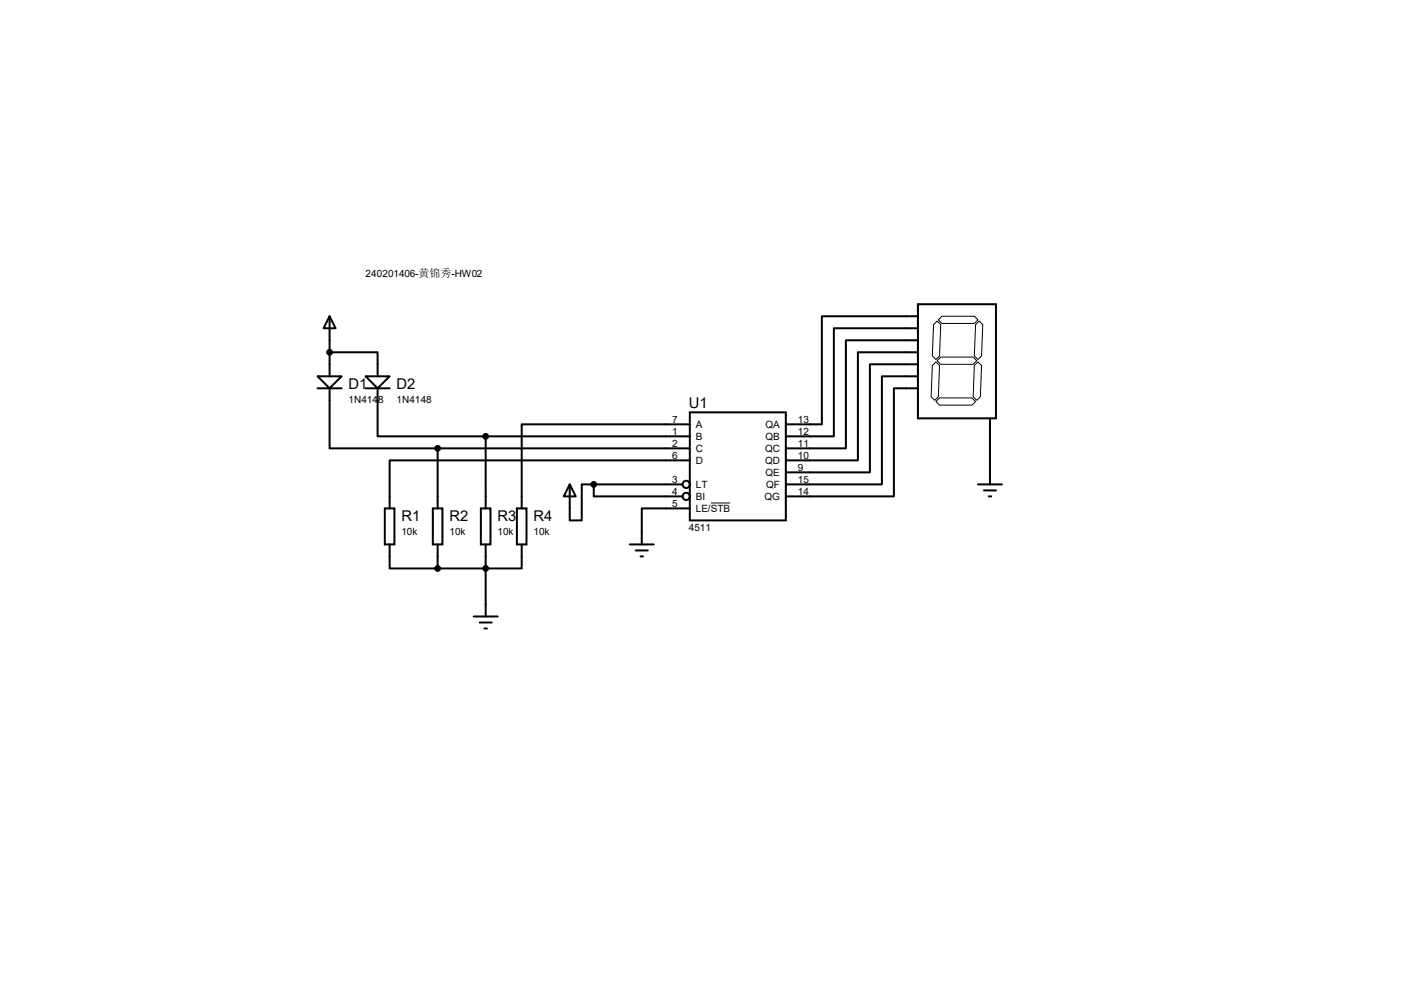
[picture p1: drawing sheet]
<svg xmlns="http://www.w3.org/2000/svg" width="297mm" height="210mm" viewBox="0 0 297 210" stroke-linecap="round" stroke-linejoin="round" font-family="sans-serif">
<g fill="none" stroke="#000" stroke-width=".42">
<path d="M67.2 79.6h5.1l-2.6 2.5zM69.7 66.9l1.3 2.5h-2.5zM69.7 74.5h10.2v5.1M69.7 66.9v12.7M77.3 79.6h5.1l-2.5 2.5zM194.2 64.3h16.5v24.2h-16.5zM194.2 66.9h-20.3v22.8h-7.7M194.2 69.4h-17.8v22.9h-10.2M194.2 72h-15.3v22.8h-12.7M194.2 74.5h-12.7v22.9h-15.3M194.2 77h-10.2v22.9h-17.8M194.2 79.6h-7.6v22.8h-20.4"/>
<path d="M67.2 82.1h5.1M69.7 82.1v12.7h22.9M77.3 82.1h5.1M79.9 82.1v10.2h22.8M92.6 94.8h53.3M92.6 94.8v12.7M102.7 92.3h43.2M102.7 92.3v15.2M145.9 87.2h20.3v22.9h-20.3zM145.9 97.4h-63.5v10.1M145.9 89.7h-35.5v17.8M194.2 82.1h-5.1v22.9h-22.9"/>
<path d="M209.4 88.5v13.9M81.4 107.5h2v7.6h-2zM82.4 115.1v5.1h10.2M91.6 107.5h2v7.6h-2zM92.6 115.1v5.1M101.7 107.5h2.1v7.6h-2.1zM102.7 115.1v15.3M109.3 107.5h2.1v7.6h-2.1zM110.4 115.1v5.1h-17.8M120.5 102.4l1.3 2.6h-2.5zM120.5 102.4v7.7h2.6v-7.7h2.5M125.6 102.4v2.6h18.8"/>
<path d="M125.6 102.4h18.8M133.2 115.1h5.1M134.5 116.4h2.5M135.5 117.7h.5M145.9 107.5h-10.1v7.6M206.9 102.4h5.1M208.2 103.7h2.5M209.2 105h.5M100.2 130.4h5.1M101.5 131.7h2.5M102.5 132.9h.5"/>
<circle cx="145.2" cy="102.4" r=".76"/>
<circle cx="145.2" cy="105" r=".76"/>
</g>
<path d="M197.2 77.3l.8-.8 .8 .8-.3 6.6-.8 .8-.7-.8zM197.5 68.7l.7-.8 .8 .8-.2 6.6-.8 .7-.8-.7zM198.5 67.6l.8-.7h6.8l.8 .7-.8 .8h-6.8zM199 75.5h6.9l.7 .8-.7 .7h-6.9l-.8-.7zM206.1 77.3l.8-.8 .7 .8-.2 6.6-.8 .8-.7-.8zM206.4 68.7l.7-.8 .8 .8-.3 6.6-.7 .7-.8-.7zM198.8 84.2h6.8l.8 .7-.8 .8h-6.8l-.8-.8zM150.4 106.4h4.1" fill="none" stroke="#000" stroke-width=".21"/>
<g fill="#000" stroke="#000" stroke-width=".42">
<circle cx="69.7" cy="74.5" r=".51"/>
<circle cx="92.6" cy="94.8" r=".51"/>
<circle cx="102.7" cy="92.3" r=".51"/>
<circle cx="125.6" cy="102.4" r=".51"/>
<circle cx="92.6" cy="120.2" r=".51"/>
<circle cx="102.7" cy="120.2" r=".51"/>
</g>
<g font-size="3.1">
<text x="73.7" y="82.2">D1</text>
<text x="83.9" y="82.2">D2</text>
<text x="145.7" y="86.3">U1</text>
<text x="84.9" y="110.2">R1</text>
<text x="95.1" y="110.2">R2</text>
<text x="105.2" y="110.2">R3</text>
<text x="112.9" y="110.2">R4</text>
</g>
<g font-size="2.1">
<text x="77.3" y="58.6">240201406-黄锦秀-HW02</text>
<text x="73.7" y="85.1">1N4148</text>
<text x="83.9" y="85.1">1N4148</text>
<text x="142.2" y="89.4">7</text>
<text x="168.8" y="89.4">13</text>
<text x="142.2" y="91.9">1</text>
<text x="142.2" y="94.4">2</text>
<text x="147.2" y="90.5">A</text>
<text x="147.2" y="93">B</text>
<text x="147.2" y="95.6">C</text>
<text x="161.8" y="95.6">QC</text>
<text x="161.9" y="90.5">QA</text>
<text x="161.9" y="93">QB</text>
<text x="168.8" y="91.9">12</text>
<text x="168.8" y="94.4">11</text>
<text x="142.2" y="97">6</text>
<text x="147.2" y="98.1">D</text>
<text x="161.8" y="98.1">QD</text>
<text x="161.9" y="100.7">QE</text>
<text x="168.8" y="97">10</text>
<text x="168.8" y="99.5">9</text>
<text x="142.2" y="102.1">3</text>
<text x="142.2" y="104.6">4</text>
<text x="142.2" y="107.1">5</text>
<text x="147.2" y="103.2">LT</text>
<text x="147.2" y="105.7">BI</text>
<text x="161.7" y="105.7">QG</text>
<text x="162.1" y="103.2">QF</text>
<text x="168.8" y="102.1">15</text>
<text x="168.8" y="104.6">14</text>
<text x="84.9" y="113.1">10k</text>
<text x="95.1" y="113.1">10k</text>
<text x="105.2" y="113.1">10k</text>
<text x="112.9" y="113.1">10k</text>
<text x="145.7" y="112.2">4511</text>
<text x="147.2" y="108.3">LE/STB</text>
</g>
</svg>
